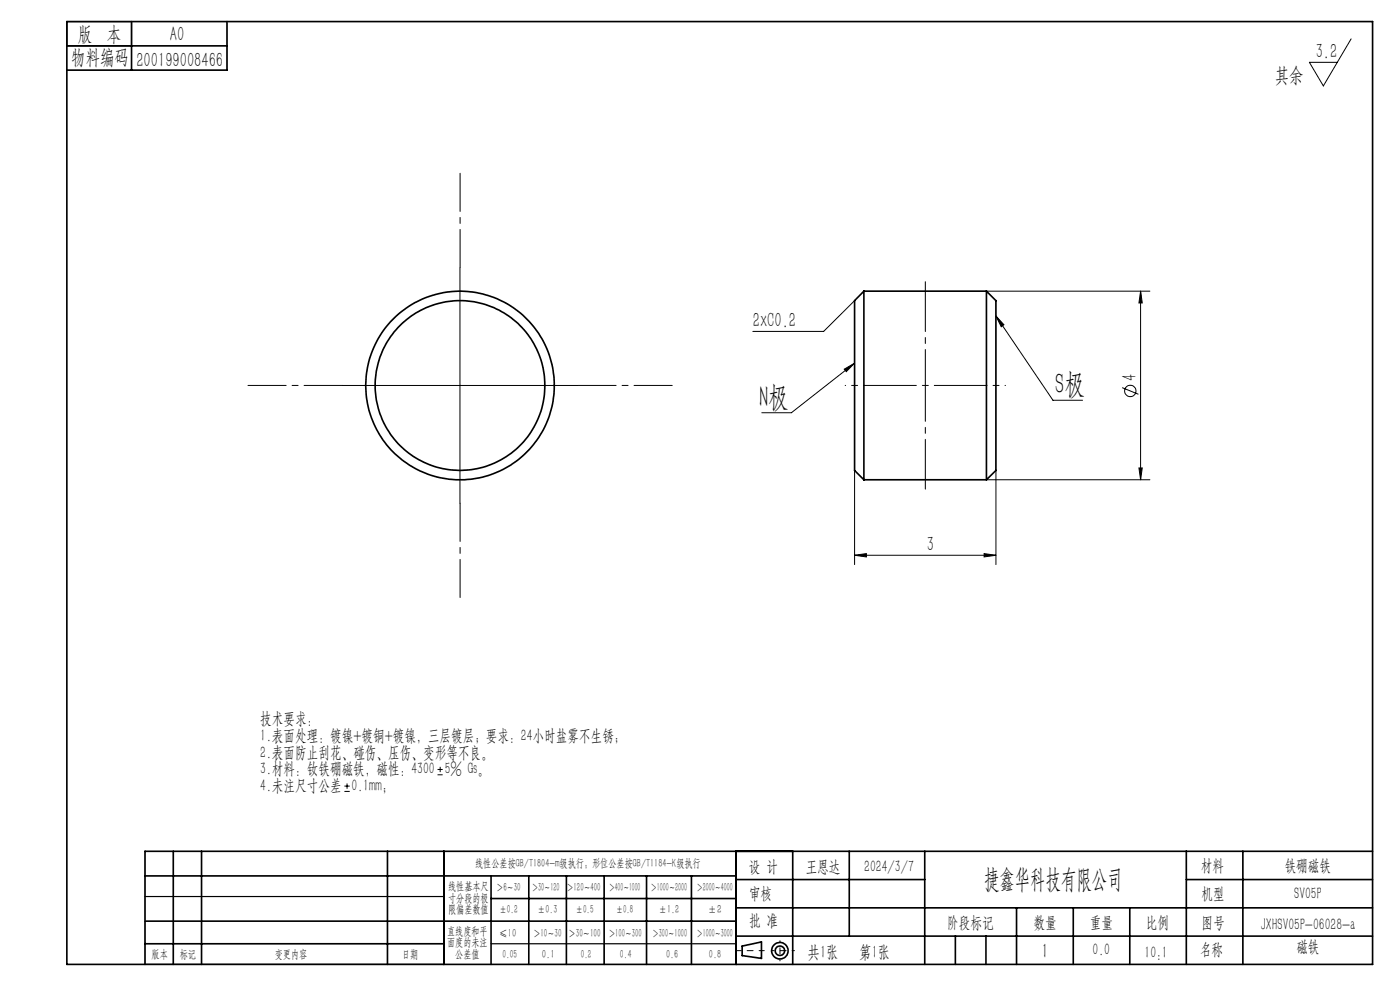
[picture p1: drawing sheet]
<svg xmlns="http://www.w3.org/2000/svg" width="297mm" height="210mm" viewBox="0 0 297 210" stroke-linecap="round" stroke-linejoin="round" font-family="sans-serif">
<g fill="none" stroke="#000" stroke-width=".21">
<path d="M286.6 8.2l-5.9 10-2.9-5h5.9M97.6 56.8v50M179.1 78.3l2.2-1.3-1.8 1.8zM181.3 77l-13.4 10.6h-6.3M181.3 63.8l-6.6 6.5h-15M209.3 61.8h34.6M211.3 67l12.1 17.9h6.3M211.3 67l1.7 1.9-.6 .4zM242 61.8v40M242 61.8l.3 2.5h-.7zM72.6 81.8h50M181.3 99.8v20"/>
<path d="M211.3 99.8v20M238.1 82.2l3.4 1.4M241.6 99.3h.7l-.3 2.5zM181.3 117.8l2.5-.4v.7zM181.3 117.8h30M208.8 117.4l2.5 .4-2.5 .3zM209.3 101.8h34.6M73.1 167.9h1.1M73.1 166.7h1.1M73.6 166.2v1.1M92.8 164.4h1.1M92.8 163.2h1.1"/>
<path d="M93.4 162.7v1.1"/>
<circle cx="239.8" cy="82.9" r="1.21"/>
</g>
<g fill="none" stroke="#000" stroke-width=".35">
<path d="M14.2 4.6h277v200h-277zM14.2 9.7h34M27.9 4.6v10.3M48.2 4.6v10.3h-34M183.3 61.8v40M183.3 61.8l-2 2v36l2 2M183.3 61.8h26M209.3 61.8v40M209.3 61.8l2 2v36l-2 2M183.3 101.8h26M30.8 195.4h125.4M30.8 185.8h125.4"/>
<path d="M36.8 180.6v24M42.8 180.6v24M82.2 180.6v24M94.2 180.6v24M104.2 185.8v18.8M104.2 190.6h52M112.2 185.8v18.8M120.2 185.8v18.8M128.2 185.8v18.8M137.2 185.8v18.8M146.7 185.8v18.8M156.2 180.6v24"/>
<path d="M156.2 186.6h40M156.2 198.6h135M156.2 192.6h135M168.2 180.6v24M180.2 180.6v18M196.2 180.6v24M202.7 198.6v6M209.2 198.6v6M215.7 192.6v12M227.7 192.6v12M239.7 192.6v12M251.7 186.6h39.5"/>
<path d="M251.7 180.6v24M263.7 180.6v24M291.2 180.6h-260.4v24M30.8 200.2h63.4M157.4 200.7l4.1-.9v3.5l-4.1-.6z"/>
<circle cx="97.6" cy="81.8" r="18"/>
<circle cx="97.6" cy="81.8" r="20"/>
<circle cx="165.5" cy="201.7" r="1.74"/>
<circle cx="165.5" cy="201.7" r="1"/>
</g>
<path d="M97.6 56.8v-20M72.6 81.8h-20M122.6 81.8h20M97.6 106.8v20" fill="none" stroke="#000" stroke-width=".21" stroke-dasharray="15.2 1.3 1.3 1.3" stroke-dashoffset="7.1"/>
<path d="M209.3 81.8h-26" fill="none" stroke="#000" stroke-width=".21" stroke-dasharray="15.2 1.3 1.3 1.3" stroke-dashoffset="4.1"/>
<path d="M183.3 81.8h-4M209.3 81.8h4" fill="none" stroke="#000" stroke-width=".21" stroke-dasharray="15.2 1.3 1.3 1.3" stroke-dashoffset="15.1"/>
<path d="M196.3 59.8v44" fill="none" stroke="#000" stroke-width=".21" stroke-dasharray="15.2 1.3 1.3 1.3" stroke-dashoffset="4.7"/>
<path d="M162.1 201.7h-6" fill="none" stroke="#000" stroke-width=".21" stroke-dasharray="15.2 1.3 1.3 1.3" stroke-dashoffset="14.1"/>
<path d="M168.5 201.7h-4.8" fill="none" stroke="#000" stroke-width=".21" stroke-dasharray="15.2 1.3 1.3 1.3" stroke-dashoffset="14.7"/>
<path d="M165.5 199.6v4.2" fill="none" stroke="#000" stroke-width=".21" stroke-dasharray="15.2 1.3 1.3 1.3" stroke-dashoffset="15"/>
<path d="M14.2 4.6h13.7v5.1h-13.7zM30.8 190.2h63.4M30.8 204.6h63.4M104.2 200.2h52" fill="none" stroke="#000" stroke-width=".25"/>
<g fill="#000">
<path d="M211.3 67l1.7 1.9-.6 .4zM179.1 78.3l2.2-1.3-1.8 1.8z"/>
<path d="M242 61.8l.3 2.5h-.7zM241.6 99.3h.7l-.3 2.5z"/>
<path d="M181.3 117.8l2.5-.4v.7zM208.8 117.4l2.5 .4-2.5 .3z"/>
</g>
<g font-size="6.3">
<text x="223.9" y="83.6">S极</text>
<text x="161.1" y="86.3">N极</text>
</g>
<text font-size="5.6" x="208.8" y="188.3">捷鑫华科技有限公司</text>
<g font-size="4.4">
<text x="16.5" y="8.6">版 本</text>
<text x="36.1" y="8.6">A0</text>
<text x="15.1" y="13.7">物料编码</text>
<text x="28.9" y="14.2">200199008466</text>
<text x="270.5" y="17.3">其余</text>
<text x="279.1" y="12.3">3.2</text>
<text x="159.7" y="69.4">2xC0.2</text>
<text x="241.1" y="80.9" transform="rotate(-90 241.1 80.9)">4</text>
<text x="196.6" y="116.9">3</text>
<text x="221" y="203.2">1</text>
</g>
<g font-size="3.8">
<text x="171.3" y="203.2">共1张</text>
<text x="182.3" y="203.2">第1张</text>
</g>
<g font-size="3.5">
<text x="55.2" y="153.7">技术要求：</text>
<text x="55.2" y="157.2">1.表面处理：镀镍+镀铜+镀镍，三层镀层；要求：24小时盐雾不生锈；</text>
<text x="55.2" y="160.7">2.表面防止刮花、碰伤、压伤、变形等不良。</text>
<text x="55.2" y="167.8">4.未注尺寸公差 0.1mm；</text>
<text x="55.2" y="164.2">3.材料：钕铁硼磁铁，磁性：4300</text>
<text x="94.3" y="164.2">5% Gs。</text>
<text x="158.9" y="184.9">设 计</text>
<text x="170.9" y="184.9">王恩达</text>
<text x="183.4" y="184.9">2024/3/7</text>
<text x="254.7" y="184.7">材料</text>
<text x="272.5" y="184.7">铁硼磁铁</text>
<text x="158.9" y="190.8">审核</text>
<text x="254.9" y="190.7">机型</text>
<text x="274.6" y="190.8">SV05P</text>
<text x="158.9" y="196.5">批 准</text>
<text x="200.9" y="196.9">阶段标记</text>
<text x="219.3" y="196.9">数量</text>
<text x="231.2" y="196.9">重量</text>
<text x="243.1" y="196.9">比例</text>
<text x="254.9" y="196.9">图号</text>
<text x="267.4" y="197.3">JXHSV05P-06028-a</text>
<text x="231.8" y="202.5">0.0</text>
<text x="242.8" y="203.2">10:1</text>
<text x="254.5" y="202.5">名称</text>
<text x="275" y="201.8">磁铁</text>
</g>
<g font-size="2.5">
<text x="100.8" y="184">线性公差按GB/T1804-m级执行；形位公差按GB/T1184-K级执行</text>
<text x="95.1" y="188.8">线性基本尺</text>
<text x="95.1" y="191.3">寸分段的极</text>
<text x="105.3" y="189.1">＞6～30</text>
<text x="112.9" y="189.1">＞30～120</text>
<text x="120.2" y="188.9">＞120～400</text>
<text x="129.2" y="188.9">＞400～1000</text>
<text x="138.1" y="189.1">＞1000～2000</text>
<text x="147.8" y="189.1">＞2000～4000</text>
<text x="95.1" y="193.8">限偏差数值</text>
<text x="105.9" y="193.8">±0.2</text>
<text x="114.1" y="193.8">±0.3</text>
<text x="122.2" y="193.8">±0.5</text>
<text x="130.7" y="193.8">±0.8</text>
<text x="139.8" y="193.8">±1.2</text>
<text x="150.2" y="193.8">±2</text>
<text x="32.2" y="203.2">版本</text>
<text x="38.1" y="203.2">标记</text>
<text x="58.3" y="203.2">变更内容</text>
<text x="85.3" y="203.2">日期</text>
<text x="94.8" y="198.3">直线度和平</text>
<text x="94.8" y="200.7">面度的未注</text>
<text x="96.6" y="203.2">公差值</text>
<text x="105.9" y="198.7">≤10</text>
<text x="106.6" y="203.2">0.05</text>
<text x="113.2" y="198.7">＞10～30</text>
<text x="115" y="203.2">0.1</text>
<text x="120.6" y="198.7">＞30～100</text>
<text x="123.2" y="203.2">0.2</text>
<text x="129.1" y="198.7">＞100～300</text>
<text x="131.5" y="203.2">0.4</text>
<text x="138.4" y="198.7">＞300～1000</text>
<text x="141.3" y="203.2">0.6</text>
<text x="147.8" y="198.7">＞1000～3000</text>
<text x="150.4" y="203.2">0.8</text>
</g>
</svg>
